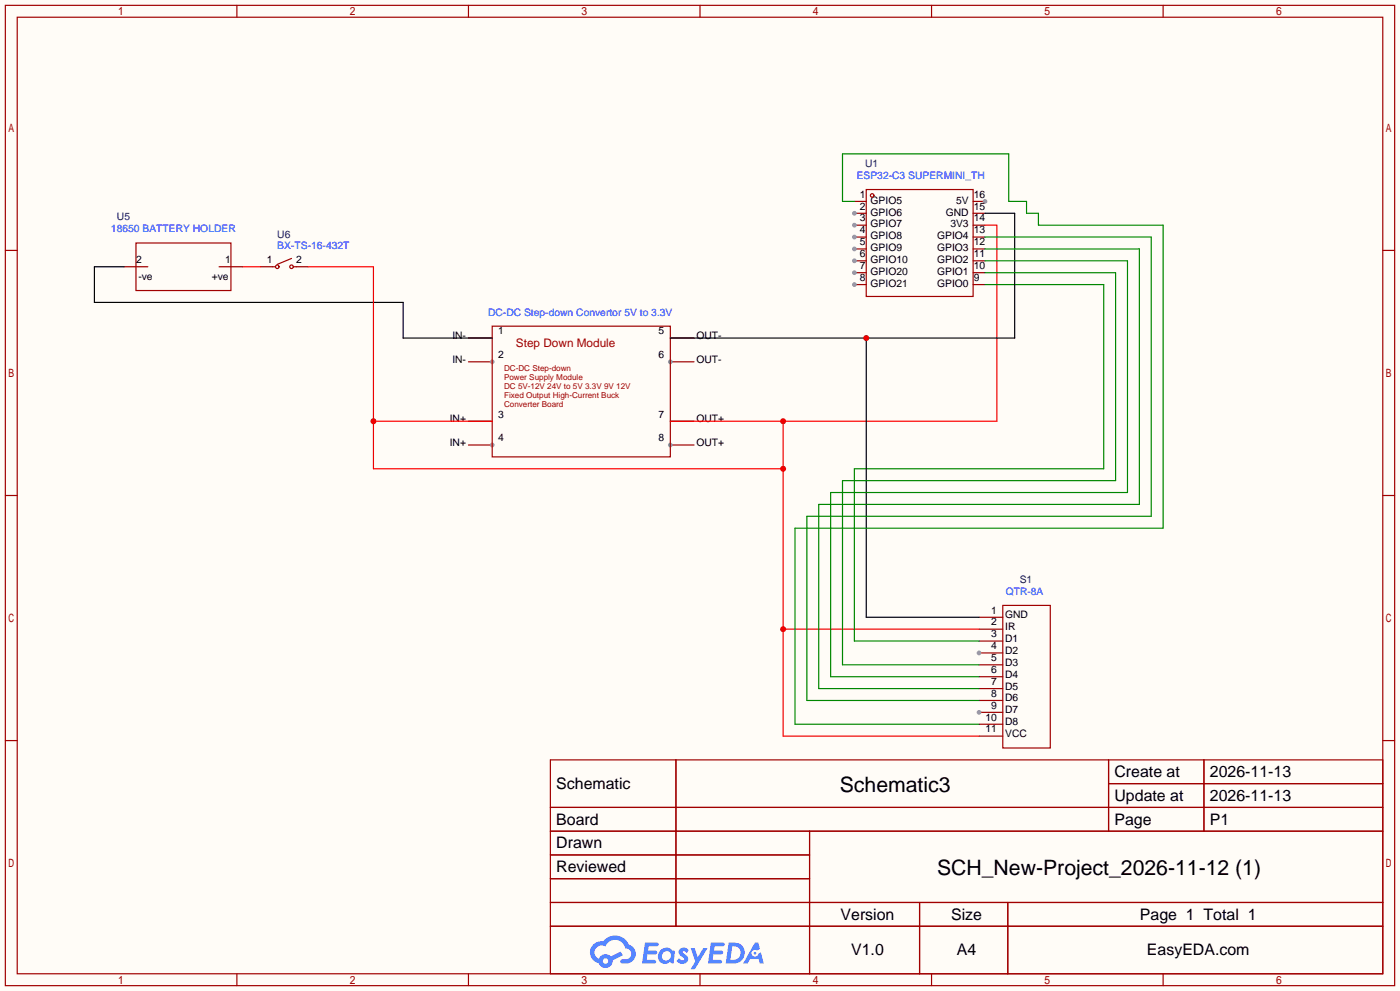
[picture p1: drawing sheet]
<svg xmlns="http://www.w3.org/2000/svg" width="299mm" height="212mm" viewBox="0 0 299 212" stroke-linecap="round" stroke-linejoin="round" font-family="sans-serif">
<path d="M0 0h299.5v211.8h-299.5z" fill="#fffcf7"/>
<g fill="none" stroke="#a10000" stroke-width=".25">
<path d="M1.1 1.1h297.2v209.6h-297.2zM3.7 3.7h292.1v204.5h-292.1zM50.7 1.1v2.6M100.2 1.1v2.6M149.7 1.1v2.6M199.3 1.1v2.6M248.8 1.1v2.6M1.1 53.5h2.6M295.8 53.5h2.5M1.1 105.9h2.6M295.8 105.9h2.5M1.1 158.3h2.6"/>
<path d="M295.8 158.3h2.5M117.7 162.4h178.1v45.8h-178.1zM117.7 172.6h178.1M117.7 177.7h178.1M144.6 162.4v35.6M173.2 177.7v30.5M237.1 162.4v15.3M237.1 167.5h58.7M257.5 162.4v15.3M117.7 182.8h55.5M117.7 192.9h178.1M117.7 187.8h55.5"/>
<path d="M117.7 198h178.1M196.7 192.9v15.3M215.6 192.9v15.3M50.7 208.2v2.5M100.2 208.2v2.5M149.7 208.2v2.5M199.3 208.2v2.5M248.8 208.2v2.5"/>
</g>
<g fill="#5487ff">
<path d="M145.5 202.8a1.3 1.3 0 0 1 1.8 .3l-.4 .6a.54 .54 0 0 0-.9-.2l.1 .2a1.28 1.28 0 0 1 .8 2 1.53 1.53 0 0 1-2.2-.3l.5-.6 .8 .5a.31 .31 0 0 0 .4-.3 .31 .31 0 0 0-.3-.3 1.12 1.12 0 0 1-.6-1.9z"/>
<path d="M147.7 202.7h.9l.7 1.9 1.1-1.9h.9l-2.7 4.5h-.9l1-1.7z"/>
<path d="M138 201.5h1.6a1.31 1.31 0 0 1 1.2 .2 .4 .4 0 0 1-.3 .6h-1.8l-.1 .9h1.6a.4 .4 0 0 1 .4 .4 .4 .4 0 0 1-.4 .4h-1.7l-.2 1.2h1.4a.46 .46 0 0 1 .5 .1 .46 .46 0 0 1 .1 .5l-.3 .2h-2.7z"/>
<path d="M152.1 201.5h1.6a1.32 1.32 0 0 1 1.3 .2 .39 .39 0 0 1-.4 .6h-1.7l-.2 .9h1.7a.4 .4 0 0 1 .3 .4 .4 .4 0 0 1-.4 .4h-1.7l-.2 1.2h1.4a.46 .46 0 0 1 .5 .1 .46 .46 0 0 1 .1 .5l-.3 .2h-2.7z"/>
<path d="M161.5 201.5h.7l.4 1.3-.7 .4a.75 .75 0 0 0-1.1 .3 .75 .75 0 0 0 .5 1 .75 .75 0 0 0 .9-.6l.6-.3 .6 2.4h-.9l-.2-1h-1.9l-.5 1h-.9z"/>
<path d="M155.9 201.5l-.7 4.5h1.5a2.27 2.27 0 0 0 2.6-2.3 2.27 2.27 0 0 0-2.7-2.2zM156.6 202.3a1.5 1.5 0 0 1 1.8 1.5 1.5 1.5 0 0 1-1.9 1.4h-.3z"/>
<path d="M141.3 203.1a1.6 1.6 0 0 0-.3 2.3 1.6 1.6 0 0 0 2.3 .2l.8 .4 .3-2.5-.2-.3h-.4a1.58 1.58 0 0 0-2.5-.1zM141.9 203.6a.98 .98 0 0 1 1.6 .5 .98 .98 0 0 1-1.1 1.2 .94 .94 0 0 1-.8-.6 .94 .94 0 0 1 .3-1.1z"/>
<path d="M126.9 201.9a2.37 2.37 0 0 0 1.2 4 1.54 1.54 0 0 0 1.7 1 1.54 1.54 0 0 0 1.3-1.6l2.1-1.1-.5-.8-2 1.1a1.57 1.57 0 0 0-2.6 .4 1.5 1.5 0 0 1-.8-2.1 1.5 1.5 0 0 1 2.2-.5 2.23 2.23 0 0 1 2.3-1.4 2.23 2.23 0 0 1 2 1.8 1.16 1.16 0 0 1 1.2 1.1 1.16 1.16 0 0 1-1 1.3h-.7a.47 .47 0 0 0-.6 .3 .47 .47 0 0 0 .4 .6 2.17 2.17 0 0 0 2.5-1 2.17 2.17 0 0 0-.3-2.7l-.8-.4a3.2 3.2 0 0 0-5.4-.7l-1.2 .1zM129 205.4a.58 .58 0 0 1 1.1 0 .58 .58 0 0 1-1.1 0z"/>
<circle cx="161.5" cy="203.8" r=".28"/>
</g>
<path d="M208.2 43.1h2.5" fill="none" stroke="#870000" stroke-width=".25"/>
<circle cx="210.7" cy="43.1" r=".51" fill="#999"/>
<path d="M208.2 45.6h2.5M208.2 48.1h2.5M208.2 50.7h2.5M208.2 53.2h2.5M208.2 55.8h2.5M208.2 58.3h2.5M182.8 60.8h2.5M208.2 60.8h2.5" fill="none" stroke="#870000" stroke-width=".25"/>
<circle cx="182.8" cy="60.8" r=".51" fill="#999"/>
<path d="M182.8 58.3h2.5" fill="none" stroke="#870000" stroke-width=".25"/>
<circle cx="182.8" cy="58.3" r=".51" fill="#999"/>
<path d="M182.8 55.8h2.5" fill="none" stroke="#870000" stroke-width=".25"/>
<circle cx="182.8" cy="55.8" r=".51" fill="#999"/>
<path d="M182.8 53.2h2.5" fill="none" stroke="#870000" stroke-width=".25"/>
<circle cx="182.8" cy="53.2" r=".51" fill="#999"/>
<path d="M182.8 50.7h2.5" fill="none" stroke="#870000" stroke-width=".25"/>
<circle cx="182.8" cy="50.7" r=".51" fill="#999"/>
<path d="M182.8 48.1h2.5" fill="none" stroke="#870000" stroke-width=".25"/>
<circle cx="182.8" cy="48.1" r=".51" fill="#999"/>
<path d="M182.8 45.6h2.5" fill="none" stroke="#870000" stroke-width=".25"/>
<circle cx="182.8" cy="45.6" r=".51" fill="#999"/>
<path d="M182.8 43.1h2.5M209.4 132h5.1M209.4 134.5h5.1M209.4 137h5.1M209.4 139.6h5.1" fill="none" stroke="#870000" stroke-width=".25"/>
<g fill="none" stroke="#a10000" stroke-width=".25">
<path d="M185.3 40.5h22.9v22.9h-22.9z"/>
<circle cx="186.6" cy="41.8" r=".38"/>
</g>
<circle cx="209.4" cy="139.6" r=".51" fill="#999"/>
<path d="M209.4 142.1h5.1M209.4 144.7h5.1M209.4 147.2h5.1M209.4 149.7h5.1M209.4 152.3h5.1" fill="none" stroke="#870000" stroke-width=".25"/>
<circle cx="209.4" cy="152.3" r=".51" fill="#999"/>
<path d="M100.2 72.3h5.1M100.2 77.3h5.1M209.4 154.8h5.1M209.4 157.4h5.1" fill="none" stroke="#870000" stroke-width=".25"/>
<path d="M214.5 129.4h10.2v30.5h-10.2z" fill="none" stroke="#a10000" stroke-width=".25"/>
<circle cx="105.3" cy="77.3" r=".51" fill="#999"/>
<path d="M100.2 90h5.1M100.2 95.1h5.1" fill="none" stroke="#870000" stroke-width=".25"/>
<circle cx="105.3" cy="95.1" r=".51" fill="#999"/>
<path d="M143.4 72.3h5.1M143.4 77.3h5.1" fill="none" stroke="#870000" stroke-width=".25"/>
<circle cx="143.4" cy="77.3" r=".51" fill="#999"/>
<path d="M143.4 90h5.1M143.4 95.1h5.1" fill="none" stroke="#870000" stroke-width=".25"/>
<circle cx="143.4" cy="95.1" r=".51" fill="#999"/>
<g fill="none" stroke="#a10000" stroke-width=".25">
<path d="M29.1 51.9h20.3v10.2h-20.3zM58.3 57h.5M62.4 55.2l-3.1 1.3M62.9 57h.5M105.3 69.7h38.1v28h-38.1z"/>
<circle cx="59.3" cy="57" r=".38"/>
<circle cx="62.4" cy="57" r=".38"/>
</g>
<path d="M26.5 57h5.1M46.9 57h5M55.8 57h2.5M63.4 57h2.5" fill="none" stroke="#870000" stroke-width=".25"/>
<path d="M26.5 57h-6.3v7.6h66v7.7h19.1" fill="none" stroke="#000" stroke-width=".25"/>
<path d="M51.9 57h3.9M65.9 57h14v43.2h87.6M210.7 48.1h2.5v41.9h-69.8M79.9 90h25.4M167.5 90v67.4h41.9M167.5 134.5h41.9" fill="none" stroke="#f00" stroke-width=".25"/>
<g fill="#c00">
<circle cx="167.5" cy="90" r=".63"/>
<circle cx="167.5" cy="100.2" r=".63"/>
<circle cx="167.5" cy="134.5" r=".63"/>
<circle cx="79.9" cy="90" r=".63"/>
</g>
<path d="M210.7 60.8h25.4v39.4h-53.3v36.8h26.6" fill="none" stroke="#008700" stroke-width=".25"/>
<path d="M210.7 45.6h6.3v26.7h-73.6M185.3 72.3v59.7h24.1" fill="none" stroke="#000" stroke-width=".25"/>
<circle cx="185.3" cy="72.3" r=".63" fill="#c00"/>
<path d="M182.8 43.1h-2.6v-10.2h35.6v10.2h3.8v2.5h2.5v2.5h26.7v64.8h-78.7v41.9h39.3M210.7 58.3h27.9v44.4h-58.4v39.4h29.2M210.7 55.8h30.5v49.5h-63.5v39.4h31.7M210.7 53.2h33v54.6h-68.6v39.4h34.3M210.7 50.7h35.6v59.7h-73.7v39.3h36.8" fill="none" stroke="#008700" stroke-width=".25"/>
<g font-size="4.5">
<text x="179.6" y="169.2">Schematic3</text>
<text x="200.5" y="187">SCH_New-Project_2026-11-12 (1)</text>
</g>
<g font-size="3.4">
<text x="238.4" y="166.1">Create at</text>
<text x="258.8" y="166.1">2026-11-13</text>
<text x="119" y="168.7">Schematic</text>
<text x="238.4" y="171.2">Update at</text>
<text x="258.8" y="171.2">2026-11-13</text>
<text x="119" y="176.3">Board</text>
<text x="238.4" y="176.3">Page</text>
<text x="258.8" y="176.3">P1</text>
<text x="119" y="181.4">Drawn</text>
<text x="119" y="186.5">Reviewed</text>
<text x="179.8" y="196.6">Version</text>
<text x="203.5" y="196.6">Size</text>
<text x="243.8" y="196.6">Page 1 Total 1</text>
<text x="182.1" y="204.2">V1.0</text>
<text x="204.7" y="204.2">A4</text>
<text x="245.3" y="204.2">EasyEDA.com</text>
</g>
<text font-size="2.5" fill="#a00000" x="110.4" y="74.3">Step Down Module</text>
<g font-size="2.2" fill="#000080">
<text x="185" y="35.7">U1</text>
<text x="25" y="47.1">U5</text>
<text x="59.3" y="50.9">U6</text>
<text x="218.1" y="124.6">S1</text>
</g>
<g font-size="2.2" fill="#00f">
<text x="183.2" y="38.2">ESP32-C3 SUPERMINI_TH</text>
<text x="23.7" y="49.7">18650 BATTERY HOLDER</text>
<text x="59.3" y="53.1">BX-TS-16-432T</text>
<text x="104.4" y="67.5">DC-DC Step-down Convertor 5V to 3.3V</text>
<text x="215.1" y="127.1">QTR-8A</text>
</g>
<g font-size="2.2">
<text x="183.9" y="47.3">3</text>
<text x="183.9" y="44.8">2</text>
<text x="183.9" y="42.3">1</text>
<text x="186.2" y="46.1">GPIO6</text>
<text x="186.2" y="43.5">GPIO5</text>
<text x="202.3" y="46.1">GND</text>
<text x="204.5" y="43.5">5V</text>
<text x="208.3" y="42.3">16</text>
<text x="208.3" y="44.8">15</text>
<text x="208.3" y="47.3">14</text>
<text x="183.9" y="52.4">5</text>
<text x="183.9" y="49.9">4</text>
<text x="186.2" y="53.7">GPIO9</text>
<text x="186.2" y="51.1">GPIO8</text>
<text x="186.2" y="48.6">GPIO7</text>
<text x="200.5" y="51.1">GPIO4</text>
<text x="200.5" y="53.7">GPIO3</text>
<text x="203.3" y="48.6">3V3</text>
<text x="208.3" y="49.9">13</text>
<text x="208.3" y="52.4">12</text>
<text x="29.1" y="56.2">2</text>
<text x="29.6" y="59.8">-ve</text>
<text x="45.3" y="59.8">+ve</text>
<text x="48.1" y="56.2">1</text>
<text x="57.1" y="56.2">1</text>
<text x="63.4" y="56.2">2</text>
<text x="183.9" y="57.5">7</text>
<text x="183.9" y="55">6</text>
<text x="186.2" y="58.8">GPIO20</text>
<text x="186.2" y="56.2">GPIO10</text>
<text x="200.5" y="56.2">GPIO2</text>
<text x="200.5" y="58.8">GPIO1</text>
<text x="208.3" y="55">11</text>
<text x="208.3" y="57.5">10</text>
<text x="183.9" y="60">8</text>
<text x="186.2" y="61.3">GPIO21</text>
<text x="200.5" y="61.3">GPIO0</text>
<text x="208.3" y="60">9</text>
<text x="106.6" y="71.5">1</text>
<text x="140.9" y="71.5">5</text>
<text x="96.8" y="72.5">IN-</text>
<text x="96.8" y="77.6">IN-</text>
<text x="106.6" y="76.5">2</text>
<text x="140.9" y="76.5">6</text>
<text x="149" y="72.5">OUT-</text>
<text x="149" y="77.6">OUT-</text>
<text x="106.6" y="89.2">3</text>
<text x="140.9" y="89.2">7</text>
<text x="96.2" y="90.3">IN+</text>
<text x="96.2" y="95.3">IN+</text>
<text x="106.6" y="94.3">4</text>
<text x="140.9" y="94.3">8</text>
<text x="149" y="90.3">OUT+</text>
<text x="149" y="95.3">OUT+</text>
<text x="212" y="131.2">1</text>
<text x="212" y="133.7">2</text>
<text x="212" y="136.2">3</text>
<text x="215" y="132.2">GND</text>
<text x="215" y="134.7">IR</text>
<text x="215" y="137.3">D1</text>
<text x="212" y="138.8">4</text>
<text x="212" y="141.3">5</text>
<text x="212" y="143.9">6</text>
<text x="215" y="139.8">D2</text>
<text x="215" y="142.3">D3</text>
<text x="212" y="146.4">7</text>
<text x="212" y="148.9">8</text>
<text x="215" y="144.9">D4</text>
<text x="215" y="147.4">D5</text>
<text x="215" y="150">D6</text>
<text x="210.8" y="154">10</text>
<text x="212" y="151.5">9</text>
<text x="215" y="152.5">D7</text>
<text x="215" y="155">D8</text>
<text x="210.8" y="156.6">11</text>
<text x="215" y="157.6">VCC</text>
</g>
<g font-size="1.7" fill="#a00000">
<text x="107.8" y="79.3">DC-DC Step-down</text>
<text x="107.8" y="81.3">Power Supply Module</text>
<text x="107.8" y="83.2">DC 5V-12V 24V to 5V 3.3V 9V 12V</text>
<text x="107.8" y="85.2">Fixed Output High-Current Buck</text>
<text x="107.8" y="87.1">Converter Board</text>
</g>
</svg>
